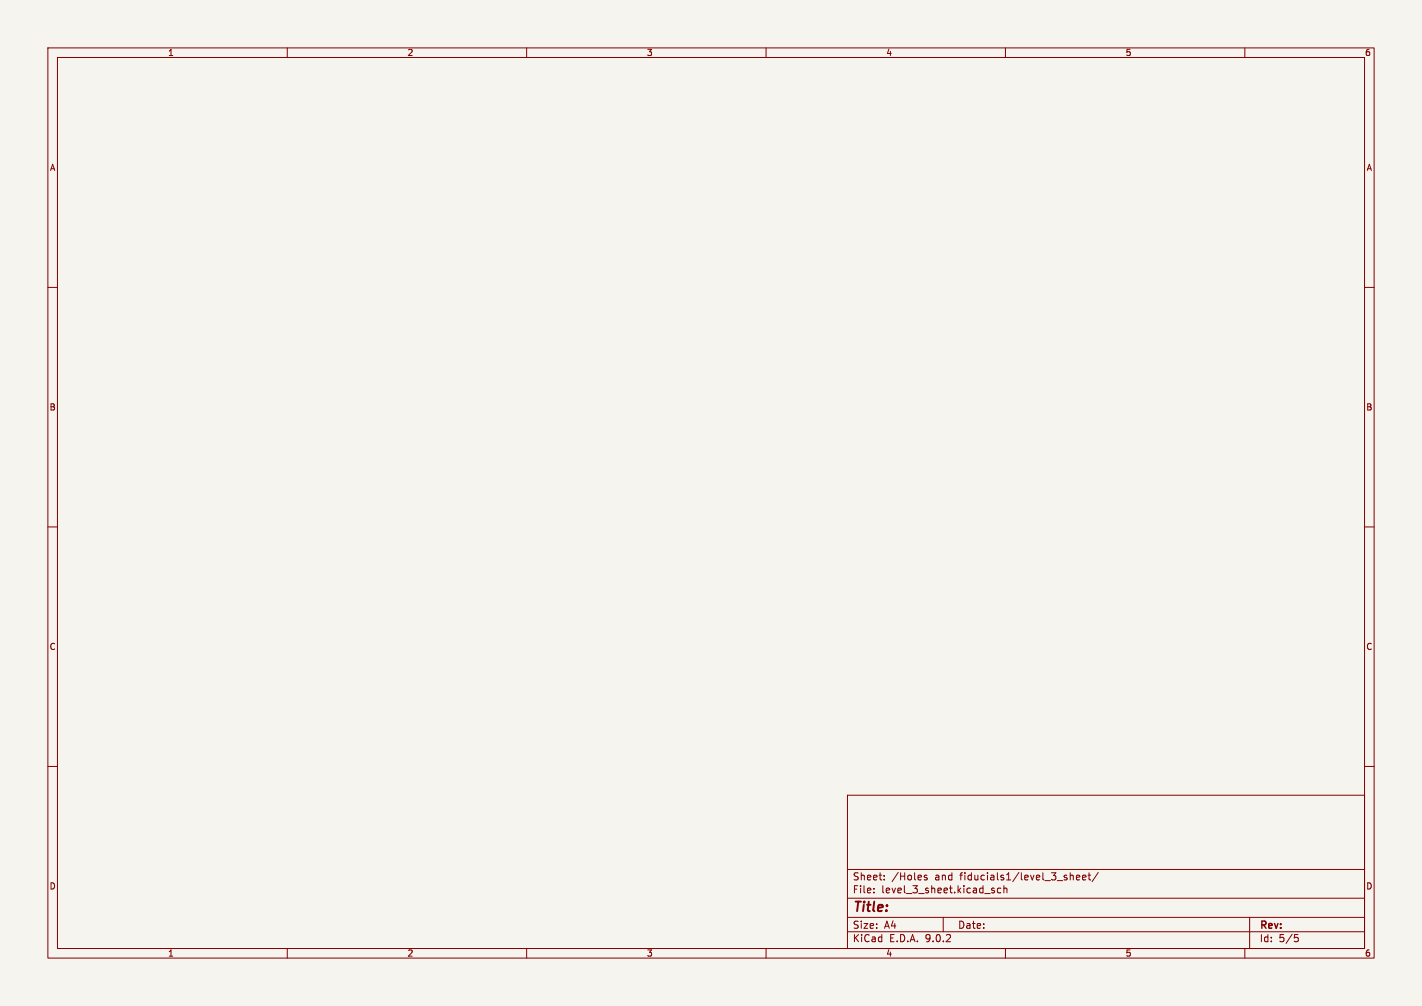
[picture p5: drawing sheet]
<svg xmlns="http://www.w3.org/2000/svg" width="297mm" height="210mm" viewBox="0 0 297 210" stroke-linecap="round" stroke-linejoin="round" font-family="sans-serif">
<path d="M0 0h297v210h-297z" fill="#f5f4ef" stroke="#f5f4ef" stroke-width=".21"/>
<g fill="none" stroke="#840000" stroke-width=".21">
<path d="M10 10h277v190h-277zM12 12h273v186h-273zM60 10v2M110 10v2M160 10v2M210 10v2M260 10v2M10 60h2M285 60h2M10 110h2M285 110h2M10 160h2"/>
<path d="M177 166h108v32h-108zM285 160h2M60 198v2M110 198v2M160 198v2M177 194.5h108M177 191.5h108M177 187.5h108M177 181.5h108M182.5 186.3v.1M182.5 185.5v.1M184.7 183.6v.1"/>
<path d="M184.7 182.8v.1M193.6 182.8l-.4-.1-.2 .2 .1 .2 .5 .2v.3h-.6M197 191.5v3M207.3 185.9l.4 .1v.2l-.2 .2h-.3M207.3 185.4l.4 .1M209 185.5l-.4-.1-.3 .3 .2 .6h.5M209.7 185.5l.2-.1 .3 .1 .1 .9M209.7 184.9v1.5M210 198v2M224.8 183.2l.7-.1v-.3l-.5-.1-.2 .2 .1 .7h.6M226.1 183.2l.7-.1-.1-.3-.4-.1-.2 .2 .1 .7h.5M227.2 182.7h.6"/>
<path d="M227.5 182.2v1.3l.3 .2M229.4 182.1l-1.3 2M260 198v2M261 191.5v6.5M270.4 195.1h.7M270.5 195.7h.4l.3 .3-.2 .5-.5 .1"/>
</g>
<text font-size="2.8" fill="#840000" x="178" y="190.9">Title:</text>
<g font-size="2.1" fill="#840000">
<text x="178" y="184">Sheet:</text>
<text x="186.2" y="184">/Holes</text>
<text x="195.3" y="184">and</text>
<text x="200.7" y="184">fiducials1/level_3_sheet/</text>
<text x="178" y="186.7">File:</text>
<text x="184.1" y="186.7">level_3_sheet.kicad_sch</text>
<text x="178" y="196.9">KiCad</text>
<text x="178" y="194.1">Size:</text>
<text x="184.7" y="194.1">A4</text>
<text x="185.7" y="196.9">E.D.A.</text>
<text x="193.3" y="196.9">9.0.2</text>
<text x="200" y="194.1">Date:</text>
<text x="263" y="194.3">Rev:</text>
<text x="263" y="196.9">Id:</text>
<text x="267.1" y="196.9">5/5</text>
</g>
<g font-size="1.8" fill="#840000">
<text x="35" y="11.9">1</text>
<text x="85" y="11.9">2</text>
<text x="135" y="11.9">3</text>
<text x="185" y="11.9">4</text>
<text x="235" y="11.9">5</text>
<text x="285" y="11.9">6</text>
<text x="10.3" y="35.9">A</text>
<text x="285.3" y="35.9">A</text>
<text x="10.3" y="85.9">B</text>
<text x="285.3" y="85.9">B</text>
<text x="10.3" y="135.9">C</text>
<text x="285.3" y="135.9">C</text>
<text x="10.3" y="185.9">D</text>
<text x="285.3" y="185.9">D</text>
<text x="35" y="199.9">1</text>
<text x="85" y="199.9">2</text>
<text x="135" y="199.9">3</text>
<text x="185" y="199.9">4</text>
<text x="235" y="199.9">5</text>
<text x="285" y="199.9">6</text>
</g>
</svg>
